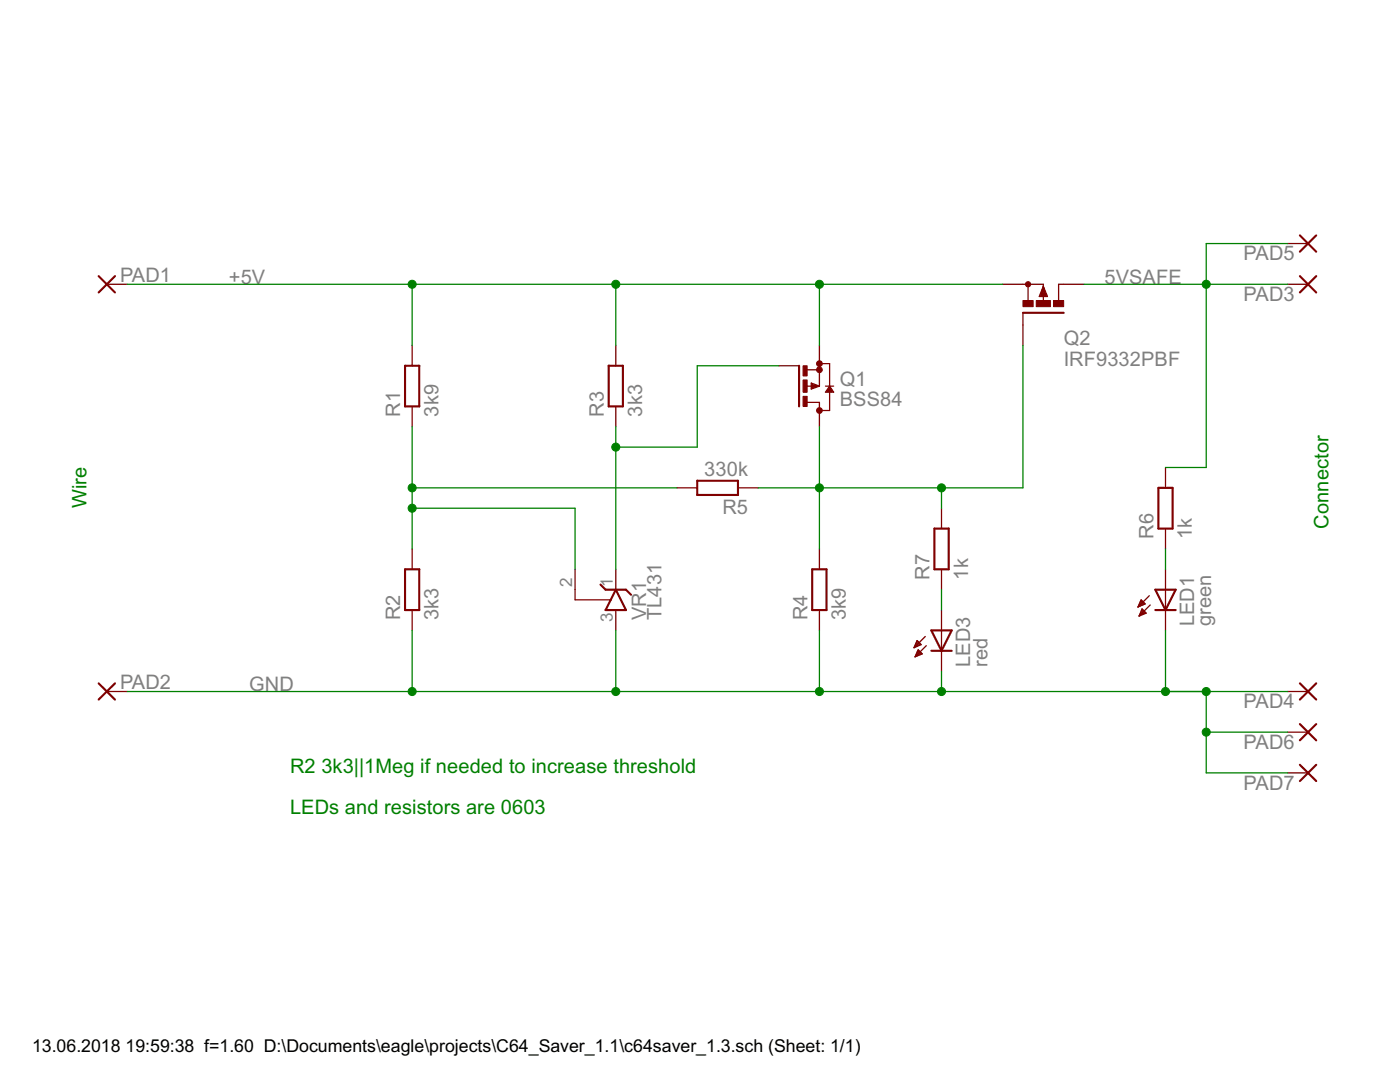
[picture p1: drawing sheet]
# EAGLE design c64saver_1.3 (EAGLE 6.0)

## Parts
LED1  green  LEDCHIPLED_0603  [CHIPLED_0603]
LED3  red  LEDCHIPLED_0603  [CHIPLED_0603]
PAD1  WIREPADSMD1,27-254  [SMD1,27-2,54]
PAD2  WIREPADSMD1,27-254  [SMD1,27-2,54]
PAD3  WIREPADSMD2,54-2,54  [SMD2,54-2,54]
PAD4  WIREPADSMD1,27-254  [SMD1,27-2,54]
PAD5  WIREPADSMD2,54-2,54  [SMD2,54-2,54]
PAD6  WIREPADSMD1,27-254  [SMD1,27-2,54]
PAD7  WIREPADSMD1,27-254  [SMD1,27-2,54]
Q1  BSS84  [SOT23]
Q2  IRF9332PBF  P-MOSFET-SO8  [SO-08]
R1  3k9  R-EU_R0603  [R0603]
R2  3k3  R-EU_R0603  [R0603]
R3  3k3  R-EU_R0603  [R0603]
R4  3k9  R-EU_R0603  [R0603]
R5  330k  R-EU_R0603  [R0603]
R6  1k  R-EU_R0603  [R0603]
R7  1k  R-EU_R0603  [R0603]
VR1  TL431  TL431CLPSOT23  [SOT23]

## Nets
5VSAFE: PAD3.1(P) PAD5.1(P) Q2.5(D) Q2.6(D) Q2.7(D) Q2.8(D) R6.2
+5V: PAD1.1(P) Q1.2(S) Q2.1(S) Q2.2(S) Q2.3(S) R1.2 R3.2
GND: LED1.C LED3.C PAD2.1(P) PAD4.1(P) PAD6.1(P) PAD7.1(P) R2.1 R4.1 VR1.3(A)
N$1: LED3.A R7.1
N$2: R1.1 R2.2 R5.2 VR1.2(R)
N$3: LED1.A R6.1
N$5: Q1.1(G) R3.1 VR1.1(C)
N$7: Q1.3(D) Q2.4(G) R4.2 R5.1 R7.2

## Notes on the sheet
- Wire
- Connector
- R2 3k3||1Meg if needed to increase threshold
- LEDs and resistors are 0603
